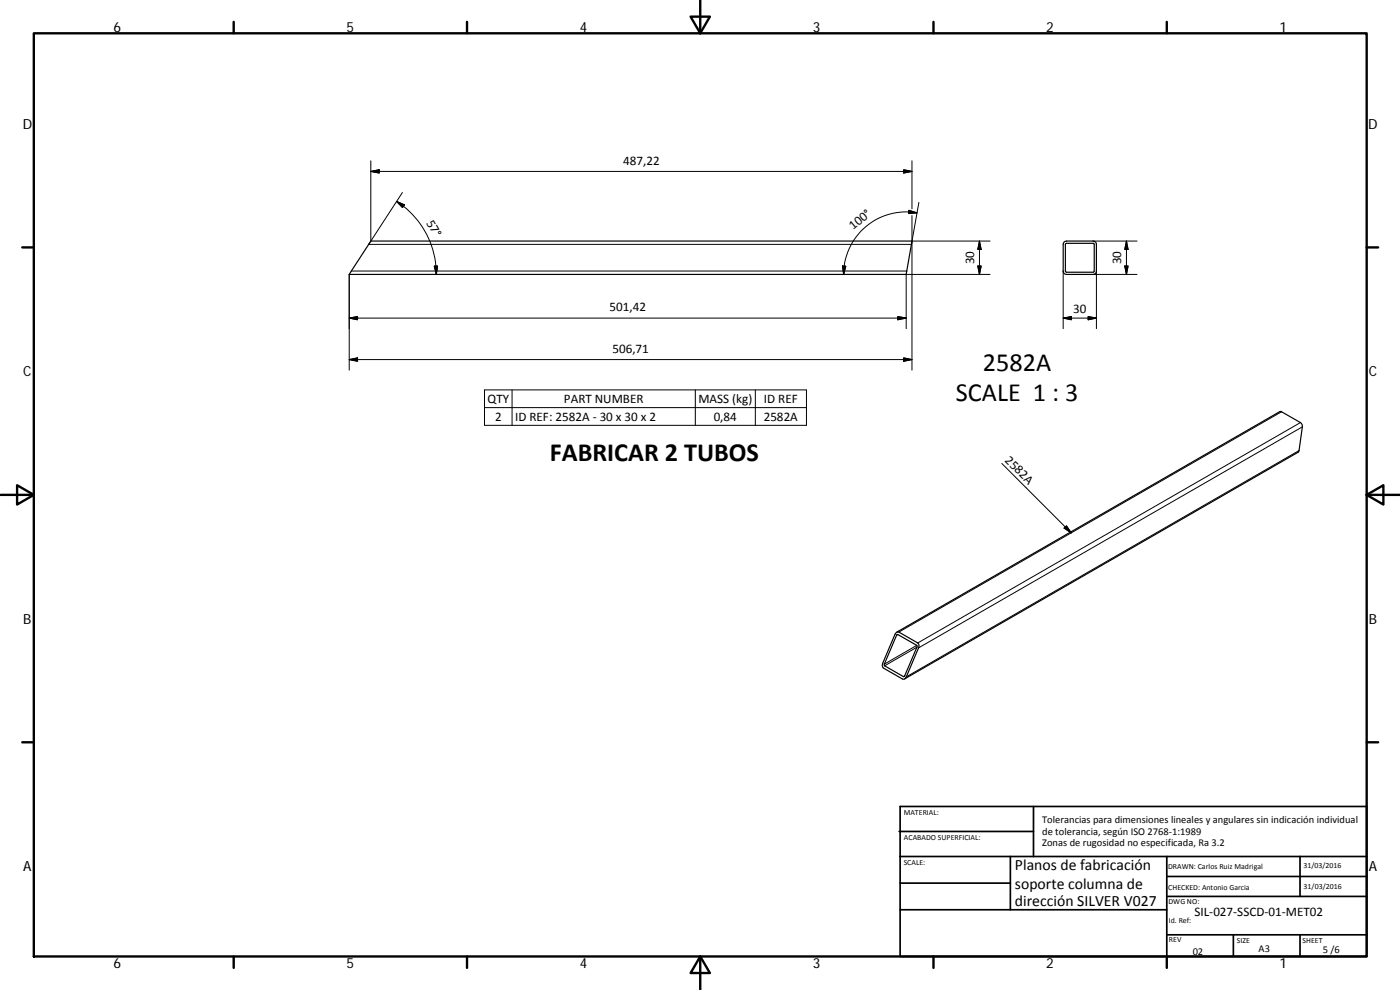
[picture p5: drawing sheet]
<svg xmlns="http://www.w3.org/2000/svg" width="420mm" height="297mm" viewBox="0 0 420 297" stroke-linecap="round" stroke-linejoin="round" font-family="sans-serif">
<path d="M111.3 72.3l162.4 .1-1.7 9.9h-167.2zM319.3 72.7l.8-.4h8l.8 .4 .1 .6v8l-.1 .7-.8 .3h-8l-.8-.3-.2-.7v-8zM319.9 73.1h8.4v8.4h-8.5zM268.9 189.9l.5-.3 .4 .1 5.6 3.2 .4 .7v.5l-3.8 9-.8 .7-6-3.3-.4-.7 .1-.8zM269.1 189.7l115-66.2h.4l5.8 3.3 .5 .6-1.1 8.2-118.2 68.1M269.2 190.4l5.9 3.2 .2 .3-3.8 9-.3 .1-5.7-3.2-.1-.3z" fill="none" stroke="#000" stroke-width=".36"/>
<g fill="none" stroke="#000" stroke-width=".3">
<path d="M111.3 51.4h162.4M111.3 48.3v24M111.3 51.4l2.5-.5v1zM120.8 57.8l-10.2 15.5h162.9l2.3-12.6M271.2 50.9l2.5 .5-2.5 .5zM273.7 48.3v14.4M119 60.4l2.4 1.1-.6 .8zM119 60.4a26 26 0 0 1 11.9 21.9M130.3 79.9l1-.1-.4 2.5zM252.8 79.8l1 .1-.6 2.4zM272.8 63.1l2.4 .8-2.5 .2zM273.7 64.7v46.4"/>
<path d="M273.7 72.3h23.4M275.2 63.9a18.8 18.8 0 0 0-22 18.4M293.4 79.8h1.1l-.5 2.5zM294 72.3v10M294 72.3l.5 2.5h-1.1zM328.1 72.3h13.1M337.6 79.8h.9l-.4 2.5zM338.1 72.3v10M338.1 72.3l.4 2.5h-.9zM104.8 95.4l2.5-.4v.9zM104.8 95.4h167.2M104.8 82.3v28.8"/>
<path d="M105.4 81.3h166.7M269.4 95l2.6 .4-2.6 .5zM297.1 82.3h-25.1v16.3M319.1 95.4l2.5-.4v.9zM319.1 95.4h9.9M319.1 81.3v17.3M326.6 95l2.4 .4-2.4 .5zM328.1 82.3h13.1M329 81.3v17.3M104.8 107.9l2.5-.5v1zM104.8 107.9h168.9M145.4 117h96.6v10.6h-96.6z"/>
<path d="M153.7 117v10.6M208.7 117v10.6M226.7 117v10.6M271.2 107.4l2.5 .5-2.5 .5zM145.4 122.3h96.6M300.7 139.1l20.8 20.8M384.6 123.5l-114.8 66.2M389.9 135.2l-117.9 67.9M390.3 126.8l-114.9 66.1M390.9 128.1l-115.2 66.3M319.4 158.5l.7-.7 1.4 2.1zM269.5 190.4l-.4 .2"/>
<path d="M275.2 193.6l-9.8 5.7M275.2 194.2l-9.7 5.6M271.5 202.8l-.4 .2"/>
</g>
<g fill="none" stroke="#000" stroke-width=".71">
<path d="M10.1 10h400.1v277h-400.1zM70.1 6.6v3.4M140.2 6.6v3.4M207.3 5h5.8l-2.9 5zM210.2 0v10M280.2 6.6v3.4M350.2 6.6v3.4M6.7 74.2h3.4M410.2 74.2h3.4M.2 148.5h9.9M5.1 145.6l5 2.9-5 2.9zM410.2 148.5l5-2.9v5.8z"/>
<path d="M410.2 148.5h9.9M6.7 222.7h3.4M410.2 222.7h3.4M70.1 287v3.4M140.2 287v3.4M210.2 287l2.9 5h-5.8zM210.2 287v10M280.2 287v3.4M350.2 287v3.4"/>
</g>
<g fill="none" stroke="#000" stroke-width=".51">
<path d="M269.8 249.5h40.4M270.1 257h140.1M270.1 242h140.1v45h-140.1zM303.2 257v16M310.2 242v15M350.2 257v30M390.2 257v12M270.1 273h80.1M270.1 265h33.1M350.2 269h60M350.2 263h60M350.2 280.5h60"/>
<path d="M370.2 280.5v6.5M390.2 280.5v6.5"/>
</g>
<g fill="#000" stroke="#000" stroke-width=".3">
<path d="M111.3 51.4l2.5-.5v1zM271.2 50.9l2.5 .5-2.5 .5zM119 60.4l2.4 1.1-.6 .8zM130.3 79.9l1-.1-.4 2.5zM252.8 79.8l1 .1-.6 2.4zM272.8 63.1l2.4 .8-2.5 .2zM293.4 79.8h1.1l-.5 2.5zM294 72.3l.5 2.5h-1.1zM337.6 79.8h.9l-.4 2.5zM338.1 72.3l.4 2.5h-.9zM104.8 95.4l2.5-.4v.9zM269.4 95l2.6 .4-2.6 .5z"/>
<path d="M319.1 95.4l2.5-.4v.9zM326.6 95l2.4 .4-2.4 .5zM104.8 107.9l2.5-.5v1zM271.2 107.4l2.5 .5-2.5 .5zM319.4 158.5l.7-.7 1.4 2.1z"/>
</g>
<g font-size="7.9">
<text x="295" y="111.4">2582A</text>
<text x="286.9" y="120.3">SCALE 1 : 3</text>
<text x="165" y="138.3">FABRICAR 2 TUBOS</text>
</g>
<g font-size="4.7">
<text x="304.6" y="261.2">Planos de fabricación</text>
<text x="304.6" y="266.6">soporte columna de</text>
<text x="304.6" y="272">dirección SILVER V027</text>
</g>
<g font-size="4.2">
<text x="34" y="9.6">6</text>
<text x="104" y="9.6">5</text>
<text x="174" y="9.6">4</text>
<text x="244" y="9.6">3</text>
<text x="314" y="9.6">2</text>
<text x="384" y="9.6">1</text>
<text x="6.8" y="38.7">D</text>
<text x="410.6" y="38.7">D</text>
<text x="7" y="112.9">C</text>
<text x="410.8" y="112.9">C</text>
<text x="7" y="187.1">B</text>
<text x="410.8" y="187.1">B</text>
<text x="7" y="261.3">A</text>
<text x="410.8" y="261.3">A</text>
<text x="34" y="290.4">6</text>
<text x="104" y="290.4">5</text>
<text x="174" y="290.4">4</text>
<text x="244" y="290.4">3</text>
<text x="314" y="290.4">2</text>
<text x="384" y="290.4">1</text>
</g>
<g font-size="3.9">
<text x="187" y="49.4">487,22</text>
<text x="127.9" y="66.8" transform="rotate(61 127.9 66.8)">57°</text>
<text x="256.1" y="69.1" transform="rotate(-40 256.1 69.1)">100°</text>
<text x="292.4" y="79.4" transform="rotate(-90 292.4 79.4)">30</text>
<text x="336.5" y="79.4" transform="rotate(-90 336.5 79.4)">30</text>
<text x="182.9" y="93.4">501,42</text>
<text x="322" y="93.9">30</text>
<text x="183.8" y="105.8">506,71</text>
<text x="146.3" y="120.9">QTY</text>
<text x="169.3" y="120.9">PART NUMBER</text>
<text x="209.6" y="121">MASS (kg)</text>
<text x="229.2" y="120.9">ID REF</text>
<text x="148.6" y="126.2">2</text>
<text x="154.6" y="126.2">ID REF: 2582A ‐ 30 x 30 x 2</text>
<text x="214.2" y="126.2">0,84</text>
<text x="229.2" y="126.2">2582A</text>
<text x="301.4" y="138.3" transform="rotate(45 301.4 138.3)">2582A</text>
<text x="358.5" y="274.9">SIL‐027‐SSCD‐01‐MET02</text>
</g>
<g font-size="3.1">
<text x="312.8" y="246.8">Tolerancias para dimensiones lineales y angulares sin indicación individual</text>
<text x="312.8" y="250.4">de tolerancia, según ISO 2768‐1:1989</text>
<text x="312.8" y="254">Zonas de rugosidad no especificada, Ra 3.2</text>
<text x="357.9" y="286.4">02</text>
<text x="377.7" y="285.6">A3</text>
<text x="397" y="285.9">5 /6</text>
</g>
<g font-size="2.4">
<text x="271.2" y="244.4">MATERIAL:</text>
<text x="271.3" y="251.9">ACABADO SUPERFICIAL:</text>
<text x="271.2" y="259.7">SCALE:</text>
<text x="350.6" y="260.8">DRAWN: Carlos Ruiz Madrigal</text>
<text x="391.2" y="260.6">31/03/2016</text>
<text x="350.6" y="267">CHECKED: Antonio Garcia</text>
<text x="391.2" y="266.6">31/03/2016</text>
<text x="350.7" y="271.4">DWG NO:</text>
<text x="350.8" y="276.8">Id. Ref:</text>
<text x="350.8" y="282.8">REV</text>
<text x="371.2" y="282.9">SIZE</text>
<text x="390.9" y="282.9">SHEET</text>
</g>
</svg>
